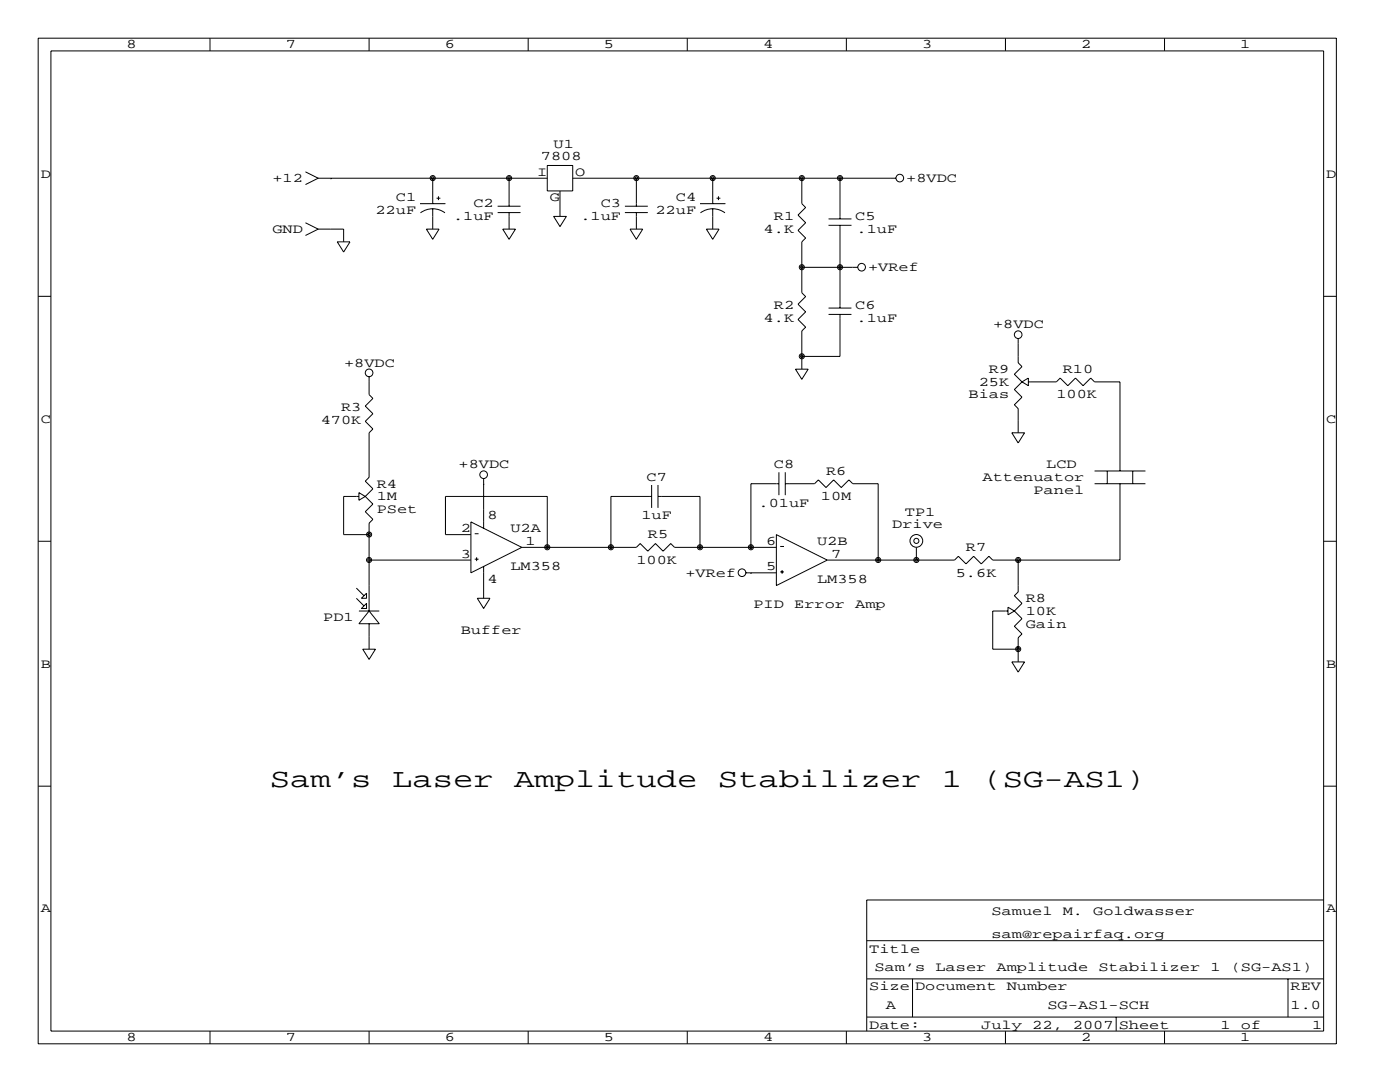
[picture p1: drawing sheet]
<svg xmlns="http://www.w3.org/2000/svg" width="279mm" height="216mm" viewBox="0 0 279 216" stroke-linecap="round" stroke-linejoin="round" font-family="sans-serif">
<g fill="none" stroke="#000" stroke-width=".2">
<path d="M7.6 7.6h259.1v200.7h-259.1zM10.2 10.2h254v195.5h-254zM41.9 7.6v2.6M73.7 7.6v2.6M105.4 7.6v2.6M137.2 7.6v2.6M168.9 7.6v2.6M200.7 7.6v2.6M232.4 7.6v2.6M61 34.3l2.5 1.3M63.5 35.6h45.7M63.5 35.6l-2.5 1.2"/>
<path d="M66 35.6h.1M86.4 35.6v5M87.1 39.5h.8M87.5 39.2v.7M101.6 35.6v5.5M109.2 33h5.1v5.1h-5.1zM111.8 38.1v5.1M114.3 35.6h64.5M127 35.6v5.5M142.2 35.6v5M143 39.5h.8M143.4 39.2v.7"/>
<path d="M160 35.6v5l.8 .8-1.5 1.5 1.5 1.5-1.5 1.6 1.5 1.5-.8 .8v10.1l.8 .8-1.5 1.5 1.5 1.5-1.5 1.6 1.5 1.5-.8 .7v7.7M167.6 35.6v8.1M7.6 59.1h2.6M61 44.4l2.5 1.3M63.5 45.7h5.1v2.6M63.5 45.7l-2.5 1.3M67.3 48.3h2.5l-1.2 2zM83.8 40.6h5.1M83.9 42.5a4.1 4.1 0 0 1 4.9 0M85.1 45.7h2.5l-1.2 2.1zM86.4 41.7v4M99.3 42.4h4.6"/>
<path d="M99.3 41.1h4.6M100.3 45.7h2.6l-1.3 2.1zM101.6 42.4v3.3M110.5 43.2h2.5l-1.2 2zM124.7 42.4h4.6M124.7 41.1h4.6M125.7 45.7h2.6l-1.3 2.1zM127 42.4v3.3M139.7 40.6h5.1M139.8 42.5a4.1 4.1 0 0 1 4.9 0M141 45.7h2.5l-1.3 2.1zM142.2 41.7v4"/>
<path d="M160 53.3h11.2M165.4 45h4.5M165.4 43.7h4.5M167.6 45v16.5M264.2 59.1h2.5M73.7 75.2v3.5l.7 .8-1.5 1.5 1.5 1.5-1.5 1.6 1.5 1.5-.7 .8v8.8l-.8 .8 1.5 1.5-1.5 1.6M158.7 73.7h2.6l-1.3 2zM165.4 62.7h4.5M165.4 61.5h4.5M167.6 62.7v8.4h-7.6M203.2 67.6v4.8l.8 .8-1.6 1.5 1.6 1.5M204 76.2l-1.6 1.5 1.6 1.5-1.6 1.6 .8 .7v4.9"/>
<path d="M204 76.2l1.2-.8v1.6zM205.2 76.2h5.6l.8-.8 1.5 1.6 1.5-1.6 1.6 1.6 1.5-1.6 .7 .8h5.1v17.8M71.6 99.1h-3v7.6h5.1M71.6 98.3l1.3 .8-1.3 .7zM72.9 99.1l1.5 1.5-1.5 1.5 1.5 1.5-.7 .8v17.5M96.5 96.5h.1M96.5 95.5v9.9M130 99.1h-8.1v10.1M130 96.8v4.5M131.3 99.1h8.4v10.1M131.3 96.8v4.5M155.4 96.5h-5.5v12.7"/>
<path d="M155.4 94.2v4.6M156.7 96.5h5.9l.7-.7 1.5 1.5 1.6-1.5 1.5 1.5 1.5-1.5 .8 .7h5.1v15.3M156.7 94.2v4.6M201.9 86.4h2.6l-1.3 2zM218.4 96.5h10.2M218.4 94h10.2M221 94v2.5M223.5 96.5v15.3h-25.4l-.7-.8-1.6 1.5-1.5-1.5-1.5 1.5-1.5-1.5-.8 .8h-25.4M226.1 94v2.5M7.6 108h2.6M71.1 119.4l1.5 1.5M71.1 117.3l1.5 1.6"/>
<path d="M73.2 118.4v1h-1.1zM73.7 111.8h20.3M94 106.7h-5.1v-7.6h20.3v10.1M94 104.1l10.1 5.1-10.1 5.1zM94.7 111.6h.8M94.7 106.5h.8M95.1 111.2v.8M95.2 119.4h2.6l-1.3 2zM96.5 113v6.4M104.1 109.2h22.9l.8-.7 1.5 1.5 1.5-1.5 1.5 1.5 1.6-1.5 .7 .7h20.3M148.8 114.3h6.1M149.9 114.3h.1"/>
<path d="M154.9 106.7l10.2 5.1-10.2 5zM155.7 114.1h.8M155.7 109h.8M156.1 113.7v.8M175.3 111.8h.1M182.9 109.2v2.6M203.2 111.8h.1M203.2 111.8v6.3l-.8 .8 1.6 1.5-1.6 1.5M264.2 108h2.5M71.6 121.9h4.1M72.4 129.5h2.5l-1.2 2.1zM73.2 120.4v1h-1.1z"/>
<path d="M73.7 124.5v5M73.7 121.9l2 2.6h-4.1zM201.2 121.9h-3.1v7.6h5.1M201.2 121.2l1.2 .7-1.2 .8zM201.9 132.1h2.6l-1.3 2zM202.4 121.9l1.6 1.5-1.6 1.6 1.6 1.5-.8 .8v4.8M7.6 156.9h2.6M264.2 156.9h2.5M264.2 179.6h-91.2v26.1M173 195.3h91.2M173 187.7h91.2M182.1 195.3v7.6"/>
<path d="M257 195.3v7.6M41.9 205.7v2.6M73.7 205.7v2.6M105.4 205.7v2.6M137.2 205.7v2.6M168.9 205.7v2.6M173 202.9h91.2M200.7 205.7v2.6M222.8 202.9v2.8M232.4 205.7v2.6"/>
<circle cx="86.4" cy="35.5" r=".51"/>
<circle cx="86.4" cy="35.5" r=".25"/>
<circle cx="101.6" cy="35.5" r=".51"/>
<circle cx="101.6" cy="35.5" r=".25"/>
<circle cx="127" cy="35.5" r=".51"/>
<circle cx="127" cy="35.5" r=".25"/>
<circle cx="142.2" cy="35.5" r=".51"/>
<circle cx="142.2" cy="35.5" r=".25"/>
<circle cx="160" cy="35.5" r=".51"/>
<circle cx="160" cy="35.5" r=".25"/>
<circle cx="167.6" cy="35.5" r=".51"/>
<circle cx="167.6" cy="35.5" r=".25"/>
<circle cx="179.6" cy="35.5" r=".76"/>
<circle cx="160" cy="53.3" r=".51"/>
<circle cx="160" cy="53.3" r=".25"/>
<circle cx="167.6" cy="53.3" r=".51"/>
<circle cx="167.6" cy="53.3" r=".25"/>
<circle cx="172" cy="53.3" r=".76"/>
<circle cx="73.7" cy="74.4" r=".76"/>
<circle cx="160" cy="71.1" r=".51"/>
<circle cx="160" cy="71.1" r=".25"/>
<circle cx="203.2" cy="66.8" r=".76"/>
<circle cx="96.5" cy="94.7" r=".76"/>
<circle cx="73.7" cy="111.7" r=".51"/>
<circle cx="73.7" cy="106.7" r=".51"/>
<circle cx="73.7" cy="111.7" r=".25"/>
<circle cx="73.7" cy="106.7" r=".25"/>
<circle cx="109.2" cy="109.2" r=".51"/>
<circle cx="109.2" cy="109.2" r=".25"/>
<circle cx="121.9" cy="109.2" r=".51"/>
<circle cx="121.9" cy="109.2" r=".25"/>
<circle cx="139.7" cy="109.2" r=".51"/>
<circle cx="139.7" cy="109.2" r=".25"/>
<circle cx="148.1" cy="114.3" r=".76"/>
<circle cx="149.9" cy="109.2" r=".51"/>
<circle cx="149.9" cy="109.2" r=".25"/>
<circle cx="175.3" cy="111.7" r=".51"/>
<circle cx="175.3" cy="111.7" r=".25"/>
<circle cx="182.9" cy="107.9" r="1.27"/>
<circle cx="182.9" cy="111.7" r=".51"/>
<circle cx="182.9" cy="107.9" r=".51"/>
<circle cx="182.9" cy="111.7" r=".25"/>
<circle cx="203.2" cy="111.7" r=".51"/>
<circle cx="203.2" cy="111.7" r=".25"/>
<circle cx="203.2" cy="129.5" r=".51"/>
<circle cx="203.2" cy="129.5" r=".25"/>
</g>
<g font-size="5.3">
<text x="53.8" y="157">Sam’s</text>
<text x="78.2" y="157">Laser</text>
<text x="102.6" y="157">Amplitude</text>
<text x="143.3" y="157">Stabilizer</text>
<text x="188" y="157">1</text>
<text x="196.1" y="157">(SG-AS1)</text>
</g>
<g font-size="2.6">
<text x="25.3" y="9.7">8</text>
<text x="57" y="9.7">7</text>
<text x="88.8" y="9.7">6</text>
<text x="120.5" y="9.7">5</text>
<text x="152.3" y="9.7">4</text>
<text x="184" y="9.7">3</text>
<text x="215.8" y="9.7">2</text>
<text x="247.5" y="9.7">1</text>
<text x="110.5" y="29.5">U1</text>
<text x="8.1" y="35.5">D</text>
<text x="107.2" y="35.1">I</text>
<text x="107.9" y="32">7808</text>
<text x="114.8" y="35.1">O</text>
<text x="264.7" y="35.5">D</text>
<text x="54.4" y="36.3">+12</text>
<text x="79" y="40.1">C1</text>
<text x="94.5" y="41.4">C2</text>
<text x="109.7" y="40.1">G</text>
<text x="119.9" y="41.4">C3</text>
<text x="134.9" y="40.1">C4</text>
<text x="180.8" y="36.3">+8VDC</text>
<text x="54.4" y="46.5">GND</text>
<text x="74.9" y="42.7">22uF</text>
<text x="90.4" y="43.9">.1uF</text>
<text x="115.8" y="43.9">.1uF</text>
<text x="130.8" y="42.7">22uF</text>
<text x="152.4" y="46.5">4.K</text>
<text x="154.4" y="43.9">R1</text>
<text x="170.7" y="43.9">C5</text>
<text x="170.9" y="46.5">.1uF</text>
<text x="173.2" y="54.1">+VRef</text>
<text x="152.4" y="64.3">4.K</text>
<text x="154.4" y="61.7">R2</text>
<text x="170.7" y="61.7">C6</text>
<text x="170.9" y="64.3">.1uF</text>
<text x="198.2" y="65.5">+8VDC</text>
<text x="68.7" y="73.2">+8VDC</text>
<text x="195.3" y="77">25K</text>
<text x="197.4" y="74.4">R9</text>
<text x="212.1" y="74.4">R10</text>
<text x="68.1" y="82">R3</text>
<text x="193.3" y="79.5">Bias</text>
<text x="210.8" y="79.5">100K</text>
<text x="8.1" y="84.3">C</text>
<text x="64" y="84.6">470K</text>
<text x="264.7" y="84.3">C</text>
<text x="91.5" y="93.5">+8VDC</text>
<text x="154.4" y="93.5">C8</text>
<text x="164.8" y="94.7">R6</text>
<text x="208.8" y="93.5">LCD</text>
<text x="75.2" y="97.3">R4</text>
<text x="75.2" y="99.8">1M</text>
<text x="129" y="96">C7</text>
<text x="151.4" y="101.1">.01uF</text>
<text x="163.8" y="99.8">10M</text>
<text x="196.1" y="96">Attenuator</text>
<text x="206.2" y="98.6">Panel</text>
<text x="75.2" y="102.4">PSet</text>
<text x="91.9" y="106.2">2</text>
<text x="97.3" y="103.6">8</text>
<text x="101.9" y="106.2">U2A</text>
<text x="128" y="103.6">1uF</text>
<text x="129.3" y="107.4">R5</text>
<text x="178.1" y="105.4">Drive</text>
<text x="180.6" y="102.9">TP1</text>
<text x="91.9" y="111.3">3</text>
<text x="101.9" y="113.8">LM358</text>
<text x="104.9" y="108.7">1</text>
<text x="127" y="112.5">100K</text>
<text x="152.9" y="113.8">5</text>
<text x="152.9" y="108.7">6</text>
<text x="163.1" y="108.7">U2B</text>
<text x="165.9" y="111.3">7</text>
<text x="192.8" y="110">R7</text>
<text x="97.3" y="116.3">4</text>
<text x="136.8" y="115.1">+VRef</text>
<text x="163.1" y="116.3">LM358</text>
<text x="190.8" y="115.1">5.6K</text>
<text x="64.5" y="124">PD1</text>
<text x="150.4" y="121.4">PID</text>
<text x="158.5" y="121.4">Error</text>
<text x="170.7" y="121.4">Amp</text>
<text x="204.7" y="120.1">R8</text>
<text x="204.7" y="122.7">10K</text>
<text x="204.7" y="125.2">Gain</text>
<text x="91.9" y="126.5">Buffer</text>
<text x="8.1" y="133.2">B</text>
<text x="264.7" y="133.2">B</text>
<text x="8.1" y="182.1">A</text>
<text x="197.9" y="182.6">Samuel</text>
<text x="212.1" y="182.6">M.</text>
<text x="218.2" y="182.6">Goldwasser</text>
<text x="264.7" y="182.1">A</text>
<text x="173.5" y="190.2">Title</text>
<text x="197.9" y="187.2">sam@repairfaq.org</text>
<text x="173.5" y="197.6">Size Document</text>
<text x="174.5" y="193.8">Sam’s</text>
<text x="186.7" y="193.8">Laser</text>
<text x="198.9" y="193.8">Amplitude</text>
<text x="200.9" y="197.6">Number</text>
<text x="219.2" y="193.8">Stabilizer</text>
<text x="241.6" y="193.8">1</text>
<text x="245.6" y="193.8">(SG-AS1)</text>
<text x="257.6" y="197.6">REV</text>
<text x="176.8" y="201.4">A</text>
<text x="209" y="201.4">SG-AS1-SCH</text>
<text x="257.6" y="201.4">1.0</text>
<text x="25.3" y="207.8">8</text>
<text x="57" y="207.8">7</text>
<text x="88.8" y="207.8">6</text>
<text x="120.5" y="207.8">5</text>
<text x="152.3" y="207.8">4</text>
<text x="173.5" y="205.2">Date:</text>
<text x="184" y="207.8">3</text>
<text x="195.8" y="205.2">July</text>
<text x="206" y="205.2">22,</text>
<text x="214.1" y="205.2">2007 Sheet</text>
<text x="215.8" y="207.8">2</text>
<text x="243.6" y="205.2">1</text>
<text x="247.5" y="207.8">1</text>
<text x="247.7" y="205.2">of</text>
<text x="261.9" y="205.2">1</text>
</g>
</svg>
